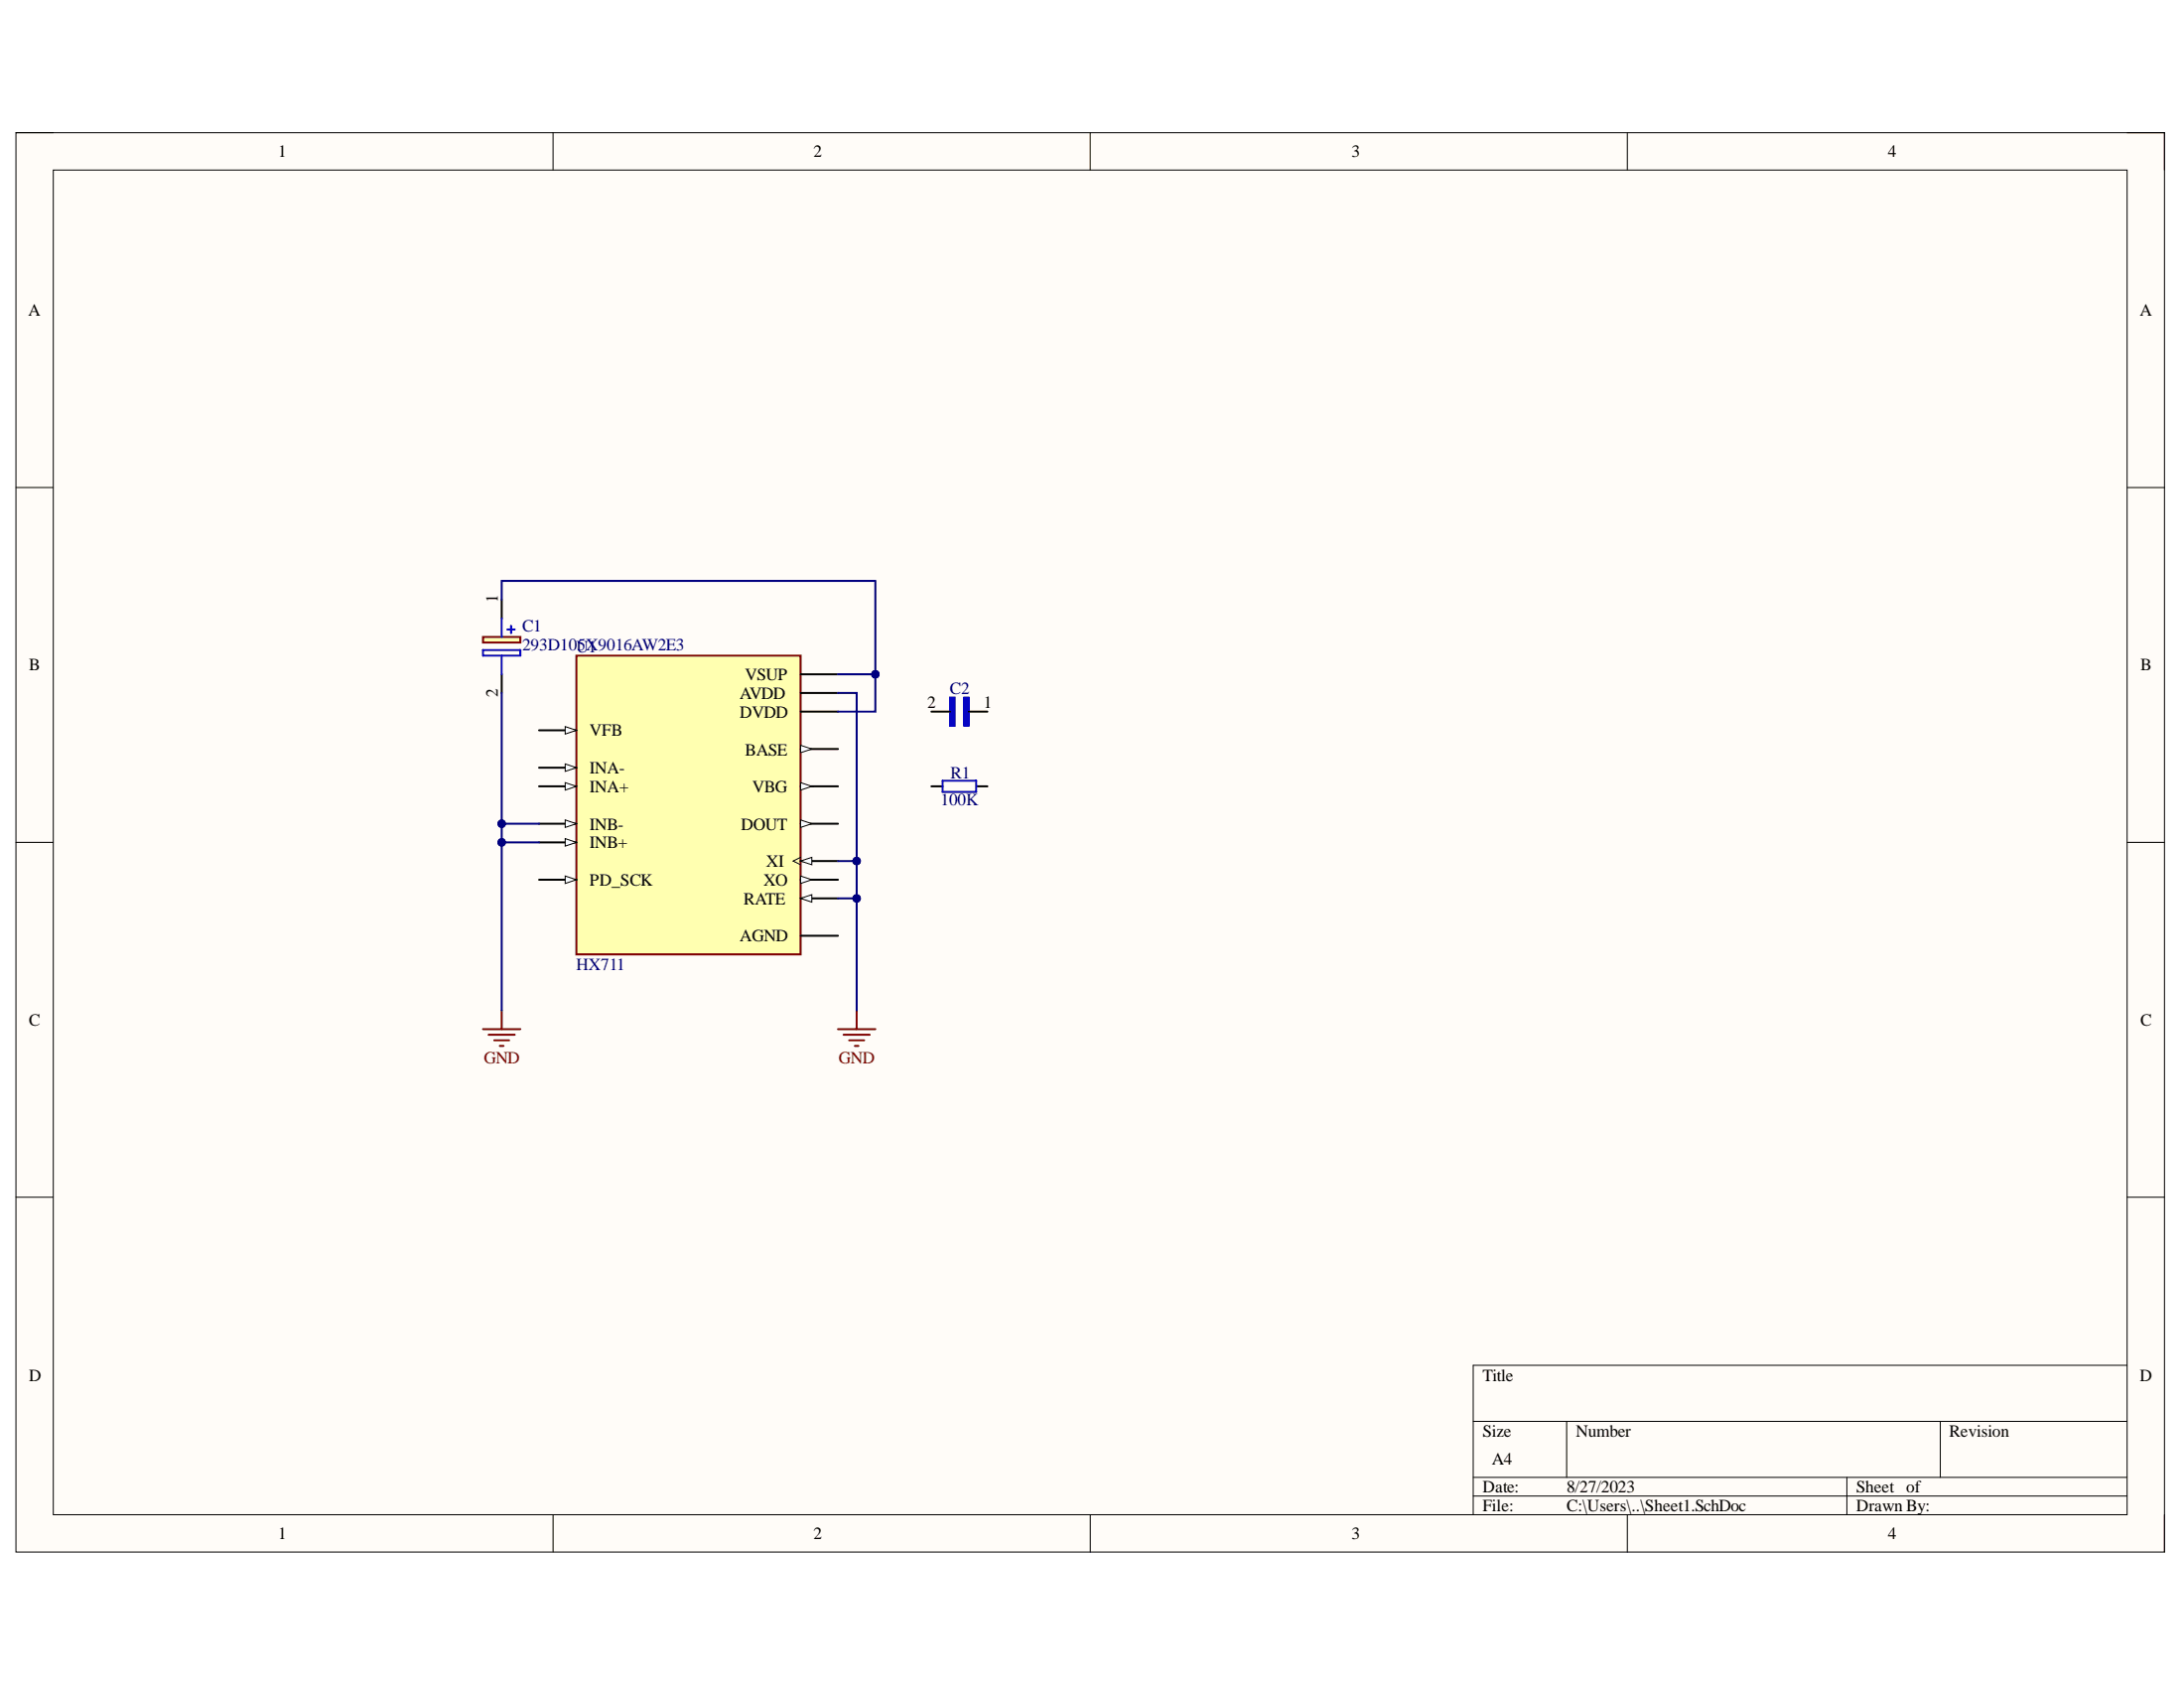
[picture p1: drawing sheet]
<svg xmlns="http://www.w3.org/2000/svg" width="279mm" height="216mm" viewBox="0 0 279 216" stroke-linecap="round" stroke-linejoin="round" font-family="sans-serif">
<path d="M2 17h274.9v181.5h-274.9z" fill-rule="evenodd" fill="#fffcf8"/>
<path d="M2 17h274.9v181.5h-274.9z" fill="none" stroke="#000" stroke-width=".13"/>
<path d="M6.8 21.8h265.3v171.9h-265.3z" fill-rule="evenodd" fill="#fffcf8"/>
<g fill="none" stroke="#000" stroke-width=".13">
<path d="M2 17h4.8M70.8 17v4.8M139.5 17v4.8M208.2 17v4.8M272.1 17h4.8v4.8M6.8 21.8h265.3v171.9h-265.3zM2 62.4h4.8M272.1 62.4h4.8M2 107.7h4.8M272.1 107.7h4.8M2 153.1h4.8M272.1 153.1h4.8"/>
<path d="M272.1 174.6h-83.6v19.1M70.8 193.7v4.8M139.5 193.7v4.8M188.5 181.8h83.6M188.5 189h83.6M188.5 191.3h83.6M200.4 181.8v7.2M208.2 193.7v4.8M236.3 189v4.7M248.2 181.8v7.2M276.9 193.7v4.8"/>
</g>
<path d="M73.7 83.9h28.7v38.2h-28.7z" fill-rule="evenodd" fill="#ffffb0"/>
<path d="M73.7 83.9h28.7v38.2h-28.7z" fill="none" stroke="#800000" stroke-width=".25"/>
<path d="M69 93.4h4.7" fill="none" stroke="#000" stroke-width=".25"/>
<path d="M72.3 92.9l1.4 .5-1.4 .5z" fill="#f8fcff"/>
<path d="M72.3 92.9l1.4 .5-1.4 .5z" fill="none" stroke="#000" stroke-width=".13"/>
<path d="M69 98.2h4.7" fill="none" stroke="#000" stroke-width=".25"/>
<path d="M72.3 97.7l1.4 .5-1.4 .5z" fill="#f8fcff"/>
<path d="M72.3 97.7l1.4 .5-1.4 .5z" fill="none" stroke="#000" stroke-width=".13"/>
<path d="M69 100.6h4.7" fill="none" stroke="#000" stroke-width=".25"/>
<path d="M72.3 100.1l1.4 .5-1.4 .5z" fill="#f8fcff"/>
<path d="M72.3 100.1l1.4 .5-1.4 .5z" fill="none" stroke="#000" stroke-width=".13"/>
<path d="M69 105.4h4.7" fill="none" stroke="#000" stroke-width=".25"/>
<path d="M72.3 104.9l1.4 .5-1.4 .4z" fill="#f8fcff"/>
<path d="M72.3 104.9l1.4 .5-1.4 .4z" fill="none" stroke="#000" stroke-width=".13"/>
<path d="M69 107.7h4.7" fill="none" stroke="#000" stroke-width=".25"/>
<path d="M72.3 107.3l1.4 .4-1.4 .5z" fill="#f8fcff"/>
<path d="M72.3 107.3l1.4 .4-1.4 .5z" fill="none" stroke="#000" stroke-width=".13"/>
<path d="M69 112.5h4.7" fill="none" stroke="#000" stroke-width=".25"/>
<path d="M72.3 112l1.4 .5-1.4 .5z" fill="#f8fcff"/>
<path d="M72.3 112l1.4 .5-1.4 .5z" fill="none" stroke="#000" stroke-width=".13"/>
<path d="M102.4 86.2h4.8M102.4 88.6h4.8M102.4 91h4.8M102.4 95.8h4.8" fill="none" stroke="#000" stroke-width=".25"/>
<path d="M102.4 95.3l1.5 .5-1.5 .5z" fill="#f8fcff"/>
<path d="M102.4 95.3l1.5 .5-1.5 .5z" fill="none" stroke="#000" stroke-width=".13"/>
<path d="M102.4 100.6h4.8" fill="none" stroke="#000" stroke-width=".25"/>
<path d="M102.4 100.1l1.5 .5-1.5 .5z" fill="#f8fcff"/>
<path d="M102.4 100.1l1.5 .5-1.5 .5z" fill="none" stroke="#000" stroke-width=".13"/>
<path d="M102.4 105.4h4.8" fill="none" stroke="#000" stroke-width=".25"/>
<path d="M102.4 104.9l1.5 .5-1.5 .4z" fill="#f8fcff"/>
<path d="M102.4 104.9l1.5 .5-1.5 .4z" fill="none" stroke="#000" stroke-width=".13"/>
<path d="M102.4 110.1h4.8" fill="none" stroke="#000" stroke-width=".25"/>
<path d="M102.4 110.1l1.5-.4v.9z" fill="#f8fcff"/>
<path d="M102.4 110.1l1.5-.4v.9zM102.4 109.7l-.9 .4 .9 .5" fill="none" stroke="#000" stroke-width=".13"/>
<path d="M102.4 112.5h4.8" fill="none" stroke="#000" stroke-width=".25"/>
<path d="M102.4 112l1.5 .5-1.5 .5z" fill="#f8fcff"/>
<path d="M102.4 112l1.5 .5-1.5 .5z" fill="none" stroke="#000" stroke-width=".13"/>
<path d="M102.4 114.9h4.8" fill="none" stroke="#000" stroke-width=".25"/>
<path d="M102.4 114.9l1.5-.5v1z" fill="#f8fcff"/>
<path d="M102.4 114.9l1.5-.5v1z" fill="none" stroke="#000" stroke-width=".13"/>
<path d="M102.4 119.7h4.8M119.2 100.6h1.4M124.9 100.6h1.4" fill="none" stroke="#000" stroke-width=".25"/>
<path d="M61.8 131.6h4.8M62.5 132.3h3.4M63.2 133.1h1.9M63.9 133.8h.5M64.2 129.2v2.4" fill="none" stroke="#800000" stroke-width=".25"/>
<path d="M120.6 99.9h4.3v1.4h-4.3z" fill="none" stroke="#00f" stroke-width=".25"/>
<path d="M121.5 89.2h.6v3.6h-.6z" fill-rule="evenodd" fill="#00f"/>
<path d="M121.5 89.2h.6v3.6h-.6z" fill="none" stroke="#00f" stroke-width=".25"/>
<path d="M123.3 89.2h.6v3.6h-.6z" fill-rule="evenodd" fill="#00f"/>
<path d="M123.3 89.2h.6v3.6h-.6z" fill="none" stroke="#00f" stroke-width=".25"/>
<path d="M119.2 91h2.3M123.9 91h2.4" fill="none" stroke="#000" stroke-width=".25"/>
<path d="M107.2 131.6h4.8M107.9 132.3h3.4M108.6 133.1h2M109.4 133.8h.4M109.6 129.2v2.4" fill="none" stroke="#800000" stroke-width=".25"/>
<path d="M61.8 81.5h4.8v.7h-4.8z" fill-rule="evenodd" fill="#ffffb0"/>
<path d="M61.8 81.5h4.8v.7h-4.8z" fill="none" stroke="#800000" stroke-width=".25"/>
<path d="M64.2 76.7v2.4M64.2 86.2v2.4" fill="none" stroke="#000" stroke-width=".25"/>
<path d="M64.2 79.1v2.4M61.8 83.1h4.8v.8h-4.8zM64.2 83.9v2.3M64.9 80.5h1M65.4 80v1" fill="none" stroke="#00f" stroke-width=".25"/>
<path d="M107.2 114.9h2.4v14.3" fill="none" stroke="#000080" stroke-width=".25"/>
<circle cx="109.6" cy="114.9" r=".48" fill="#000080"/>
<circle cx="109.6" cy="114.9" r=".48" fill="none" stroke="#000080" stroke-width=".13"/>
<path d="M107.2 110.1h2.4v4.8" fill="none" stroke="#000080" stroke-width=".25"/>
<circle cx="109.6" cy="110.1" r=".48" fill="#000080"/>
<circle cx="109.6" cy="110.1" r=".48" fill="none" stroke="#000080" stroke-width=".13"/>
<circle cx="109.6" cy="114.9" r=".48" fill="#000080"/>
<circle cx="109.6" cy="114.9" r=".48" fill="none" stroke="#000080" stroke-width=".13"/>
<path d="M69 105.4h-4.8v23.8" fill="none" stroke="#000080" stroke-width=".25"/>
<circle cx="64.2" cy="105.4" r=".48" fill="#000080"/>
<circle cx="64.2" cy="105.4" r=".48" fill="none" stroke="#000080" stroke-width=".13"/>
<circle cx="64.2" cy="107.7" r=".48" fill="#000080"/>
<circle cx="64.2" cy="107.7" r=".48" fill="none" stroke="#000080" stroke-width=".13"/>
<path d="M64.2 107.7h4.8" fill="none" stroke="#000080" stroke-width=".25"/>
<circle cx="64.2" cy="107.7" r=".48" fill="#000080"/>
<circle cx="64.2" cy="107.7" r=".48" fill="none" stroke="#000080" stroke-width=".13"/>
<path d="M107.2 88.6h2.4v21.5" fill="none" stroke="#000080" stroke-width=".25"/>
<circle cx="109.6" cy="110.1" r=".48" fill="#000080"/>
<circle cx="109.6" cy="110.1" r=".48" fill="none" stroke="#000080" stroke-width=".13"/>
<path d="M107.2 86.2h4.8v4.8h-4.8" fill="none" stroke="#000080" stroke-width=".25"/>
<circle cx="112" cy="86.2" r=".48" fill="#000080"/>
<circle cx="112" cy="86.2" r=".48" fill="none" stroke="#000080" stroke-width=".13"/>
<path d="M64.2 76.7v-2.4h47.8v11.9" fill="none" stroke="#000080" stroke-width=".25"/>
<circle cx="112" cy="86.2" r=".48" fill="#000080"/>
<circle cx="112" cy="86.2" r=".48" fill="none" stroke="#000080" stroke-width=".13"/>
<path d="M64.2 88.6v16.8" fill="none" stroke="#000080" stroke-width=".25"/>
<circle cx="64.2" cy="105.4" r=".48" fill="#000080"/>
<circle cx="64.2" cy="105.4" r=".48" fill="none" stroke="#000080" stroke-width=".13"/>
<g font-size="2.2">
<text x="35.6" y="20.1">1</text>
<text x="104.1" y="20.1">2</text>
<text x="172.9" y="20.1">3</text>
<text x="241.5" y="20.1">4</text>
<text x="3.6" y="40.4">A</text>
<text x="273.7" y="40.4">A</text>
<text x="63.7" y="77.1" transform="rotate(-90 63.7 77.1)">1</text>
<text x="3.7" y="85.8">B</text>
<text x="63.7" y="89.2" transform="rotate(-90 63.7 89.2)">2</text>
<text x="94.6" y="89.4">AVDD</text>
<text x="95.3" y="87">VSUP</text>
<text x="273.8" y="85.8">B</text>
<text x="75.4" y="94.1">VFB</text>
<text x="94.6" y="91.8">DVDD</text>
<text x="118.6" y="90.6">2</text>
<text x="125.8" y="90.6">1</text>
<text x="75.4" y="99">INA-</text>
<text x="75.4" y="101.3">INA+</text>
<text x="95.3" y="96.6">BASE</text>
<text x="96.2" y="101.3">VBG</text>
<text x="75.4" y="106.1">INB-</text>
<text x="94.8" y="106.1">DOUT</text>
<text x="75.4" y="108.5">INB+</text>
<text x="75.4" y="113.3">PD_SCK</text>
<text x="97.7" y="113.3">XO</text>
<text x="98" y="110.9">XI</text>
<text x="95.1" y="115.7">RATE</text>
<text x="94.6" y="120.4">AGND</text>
<text x="3.7" y="131.2">C</text>
<text x="273.8" y="131.2">C</text>
<text x="3.7" y="176.6">D</text>
<text x="189.7" y="176.6">Title</text>
<text x="273.7" y="176.6">D</text>
<text x="189.7" y="183.7">Size</text>
<text x="201.6" y="183.7">Number</text>
<text x="249.4" y="183.7">Revision</text>
<text x="189.7" y="190.9">Date:</text>
<text x="190.9" y="187.4">A4</text>
<text x="200.4" y="190.9">8/27/2023</text>
<text x="237.5" y="190.9">Sheet of</text>
<text x="35.6" y="196.9">1</text>
<text x="104.1" y="196.9">2</text>
<text x="172.9" y="196.9">3</text>
<text x="189.7" y="193.3">File:</text>
<text x="200.4" y="193.3">C:\Users\..\Sheet1.SchDoc</text>
<text x="237.5" y="193.3">Drawn By:</text>
<text x="241.5" y="196.9">4</text>
</g>
<g font-size="2.2" fill="#000080">
<text x="66.8" y="80.8">C1</text>
<text x="66.8" y="83.2">293D105X9016AW2E3</text>
<text x="73.7" y="83.4">U1</text>
<text x="121.5" y="88.8">C2</text>
<text x="121.6" y="99.6">R1</text>
<text x="120.3" y="103">100K</text>
<text x="73.7" y="124.1">HX711</text>
</g>
<g font-size="2.2" fill="#800000">
<text x="61.9" y="136">GND</text>
<text x="107.3" y="136">GND</text>
</g>
</svg>
